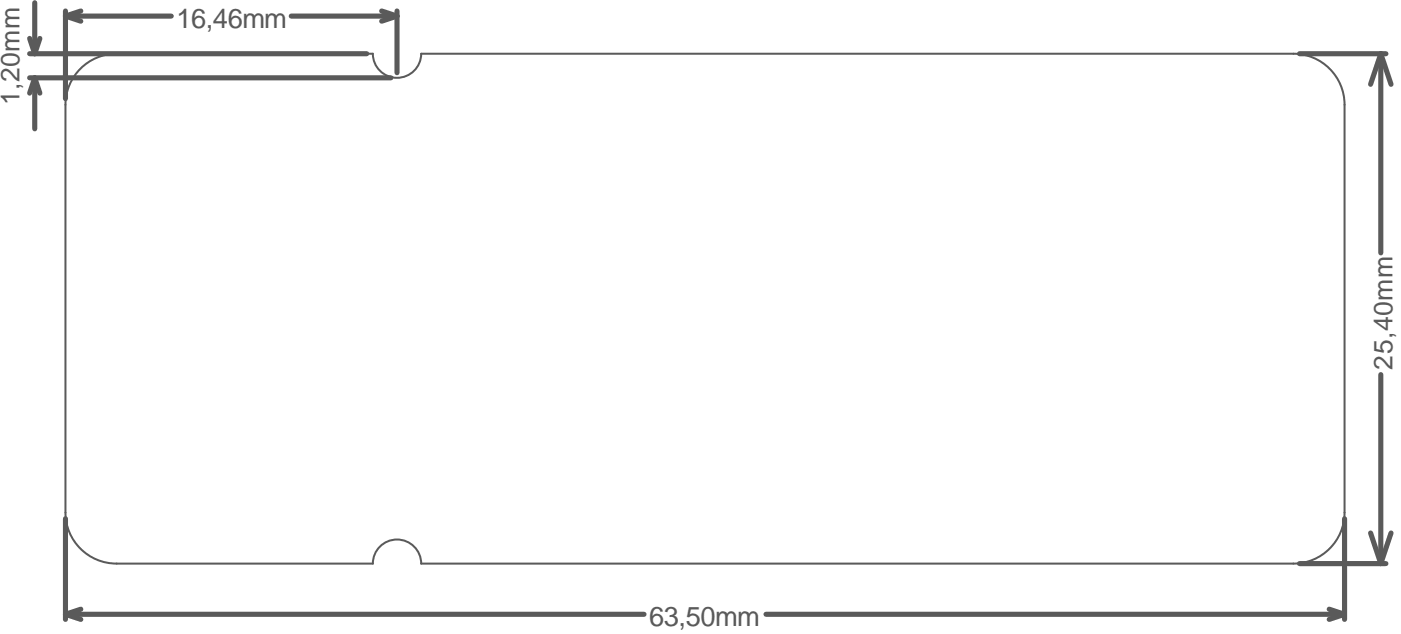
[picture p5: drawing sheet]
<svg xmlns="http://www.w3.org/2000/svg" width="115mm" height="52mm" viewBox="0 0 115 52" stroke-linecap="round" stroke-linejoin="round" font-family="sans-serif">
<g fill="none" stroke="#5a5a5a" stroke-width=".42">
<path d="M2.4 3.2l.5 1.2M2.4 4.4h27.8M2.4 6.4h29.8M2.9 6.4l.4 1.3M2.9 6.4l-.5 1.3M2.9 .2v4.2M2.9 6.4v4.2M3.3 3.2l-.4 1.2M5.4 1.3l1.3 .4M5.4 .9v7.2M5.4 1.3h8.7M6.7 .9l-1.3 .4"/>
<path d="M24 1.3h8.7M31.4 .9l1.3 .4M32.7 1.3l-1.3 .4M32.7 .9v5.1M107 4.4h7.1M113.7 4.4v16.4M113.7 4.4l-.8 2.5M113.7 4.4l.8 2.5M113.7 30.9v15.5M5.4 50.6l1.3 .4M5.4 42.7v8.3M5.4 50.6h47.6"/>
<path d="M6.7 50.2l-1.3 .4M63.1 50.6h47.6M107 46.4h7.1M109.4 50.2l1.3 .4M110.7 50.6l-1.3 .4M110.7 42.7v8.3M112.9 43.9l.8 2.5M114.5 43.9l-.8 2.5"/>
</g>
<path d="M6.4 5.9a4.2 4.2 0 0 1 3.2-1.5h21.1a1.99 1.99 0 0 0 2 2 1.99 1.99 0 0 0 2-2h71.8a4.2 4.2 0 0 1 4.2 4.2v33.6a4.2 4.2 0 0 1-4.2 4.2h-71.8a1.99 1.99 0 0 0-2-2 1.99 1.99 0 0 0-2 2h-21.1a4.2 4.2 0 0 1-4.2-4.2v-33.6a4.2 4.2 0 0 1 1-2.7z" fill="none" stroke="#5a5a5a" stroke-width=".17"/>
<g font-size="2.3" fill="#5a5a5a">
<text x="14.5" y="2.3">16,46mm</text>
<text x="53.5" y="51.6">63,50mm</text>
</g>
<g font-size="2.2" fill="#5a5a5a">
<text x="1.6" y="8.7" transform="rotate(-90 1.6 8.7)">1,20mm</text>
<text x="114.7" y="30.4" transform="rotate(-90 114.7 30.4)">25,40mm</text>
</g>
</svg>
